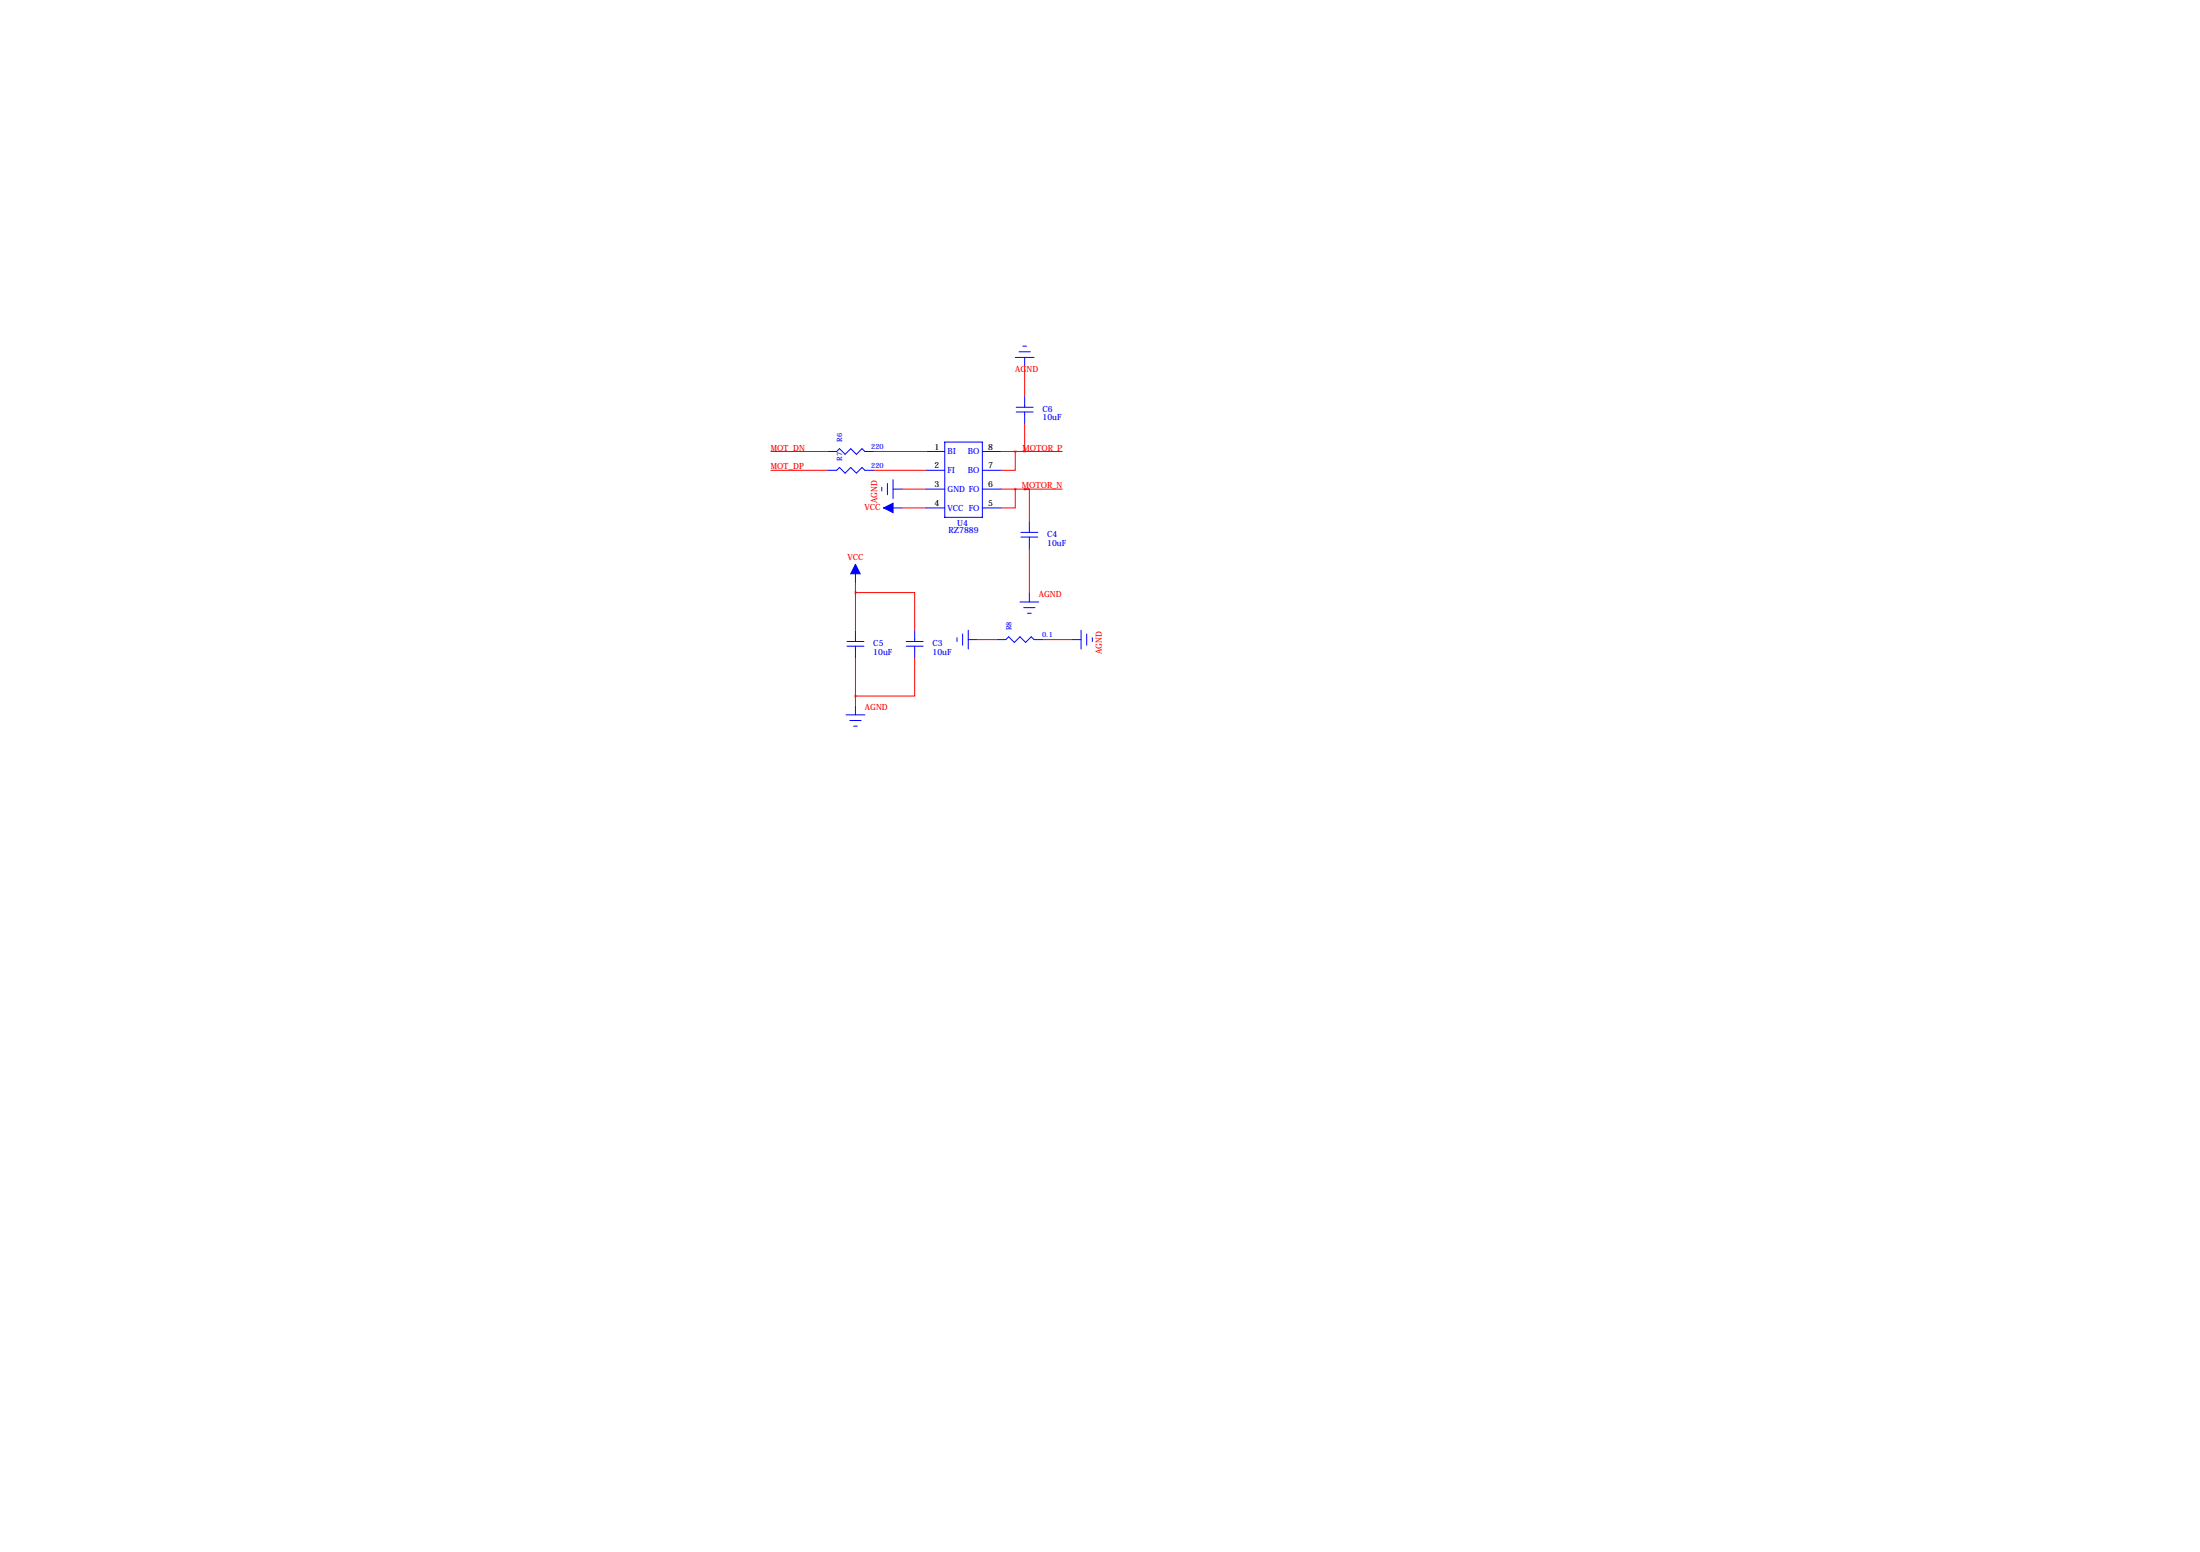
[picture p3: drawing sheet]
<svg xmlns="http://www.w3.org/2000/svg" width="594mm" height="419mm" viewBox="0 0 594 419" stroke-linecap="round" stroke-linejoin="round" font-family="sans-serif">
<g fill="none" stroke="#00f" stroke-width=".27">
<path d="M274.3 96.5h5.1M275.3 95h3.1M276.4 93.5h1M276.9 96.5v2.6M255.3 119.4h10.1v20.3h-10.1zM274.6 111.3h4.5M274.6 110h4.5M276.9 106.9v3.1M276.9 111.3v3.3M223.5 121.9h2.6l.7-.7 1.5 1.5 1.6-1.5 1.5 1.5 1.5-1.5 .8 .7h2.5M223.5 127h2.6l.7-.8 1.5 1.6 1.6-1.6 1.5 1.6 1.5-1.6 .8 .8h2.5M238.3 131.6v1"/>
<path d="M238.8 137.2h5M239.8 130.6v3M241.3 132.1h2.5M241.3 129.5v5.1M250.2 121.9h5.1M250.2 127h5.1M250.2 132.1h5.1M250.2 137.2h5.1M265.4 121.9h5.1M265.4 127h5.1M265.4 132.1h5.1M265.4 137.2h5.1"/>
<path d="M231.1 152.4v5.1M275.8 145h4.6M275.8 143.8h4.6M278.1 140.7v3.1M278.1 145v3.3M228.9 174.5h4.5M228.9 173.2h4.5M231.1 170.2v3M231.1 174.5v3.3M244.9 174.5h4.5M244.9 173.2h4.5M247.1 170.2v3"/>
<path d="M247.1 174.5v3.3M258.6 172.2v1M260.1 171.2v3M261.6 172.7h2.6M261.6 170.2v5.1M269.2 172.7h2.6l.7-.7 1.6 1.5 1.5-1.5 1.5 1.5 1.5-1.5 .8 .7h2.5M275.6 162.6h5.1M276.6 164.1h3.1M277.6 165.6h1M278.1 160v2.6M289.6 172.7h2.5M292.1 170.2v5.1"/>
<path d="M293.6 171.2v3M295.1 172.2v1M228.6 193h5.1M229.6 194.6h3.1M230.6 196.1h1M231.1 190.5v2.5"/>
</g>
<g fill="#00f" stroke="#00f" stroke-width=".27">
<path d="M238.8 137.2l2.5-1.3v2.5z"/>
<path d="M231.1 152.4l1.3 2.5h-2.5z"/>
</g>
<g fill="none" stroke="#f00" stroke-width=".27">
<path d="M276.9 99.1v7.8M276.9 114.6v7.3M208.3 121.9h15.2M208.3 127h15.2M236.2 121.9h14M236.2 127h14M243.8 137.2h6.4M243.8 132.1h6.4M270.5 132.1h16.5M270.5 121.9h16.5M274.3 121.9v5.1h-3.8M274.3 132.1v5.1h-3.8"/>
<path d="M276.9 132.1h1.2v8.6M231.1 157.5v12.7M278.1 148.3v11.7M231.1 160h16v10.2M231.1 177.8v12.7M247.1 177.8v10.2h-16M264.2 172.7h5M281.9 172.7h7.7"/>
</g>
<path d="M231.1 188a.05 .05 0 0 0 .1 0 .05 .05 0 0 0-.1 0zM231.1 160a.05 .05 0 0 0 .1 0 .05 .05 0 0 0-.1 0zM276.8 121.9a.05 .05 0 0 0 .1 0 .05 .05 0 0 0-.1 0zM276.8 132.1a.05 .05 0 0 0 .1 0 .05 .05 0 0 0-.1 0z" fill="#f00" stroke="#f00" stroke-width=".63"/>
<g font-size="2.3" fill="#f00">
<text x="274.3" y="100.3">AGND</text>
<text x="208.3" y="121.7">MOT_DN</text>
<text x="276.3" y="121.7">MOTOR_P</text>
<text x="208.3" y="126.7">MOT_DP</text>
<text x="276.1" y="131.8">MOTOR_N</text>
<text x="233.6" y="137.7">VCC</text>
<text x="237" y="135.9" transform="rotate(-90 237 135.9)">AGND</text>
<text x="229" y="151.1">VCC</text>
<text x="280.7" y="161.3">AGND</text>
<text x="297.7" y="176.6" transform="rotate(-90 297.7 176.6)">AGND</text>
<text x="233.7" y="191.8">AGND</text>
</g>
<g font-size="2.3" fill="#00f">
<text x="281.7" y="111.3">C6</text>
<text x="281.7" y="113.5">10uF</text>
<text x="256" y="122.7">BI</text>
<text x="261.5" y="122.7">BO</text>
<text x="256" y="127.8">FI</text>
<text x="261.5" y="127.8">BO</text>
<text x="256" y="132.9">GND FO</text>
<text x="256" y="138">VCC FO</text>
<text x="256.3" y="143.9">RZ7889</text>
<text x="258.6" y="142">U4</text>
<text x="283" y="145">C4</text>
<text x="283" y="147.3">10uF</text>
<text x="236" y="174.5">C5</text>
<text x="236" y="176.8">10uF</text>
<text x="252" y="174.5">C3</text>
<text x="252" y="176.8">10uF</text>
</g>
<g font-size="2.3">
<text x="252.5" y="121.4">1</text>
<text x="267" y="121.4">8</text>
<text x="252.5" y="126.5">2</text>
<text x="252.5" y="131.6">3</text>
<text x="267" y="131.6">6</text>
<text x="267" y="126.5">7</text>
<text x="252.5" y="136.7">4</text>
<text x="267" y="136.7">5</text>
</g>
<g font-size="2" fill="#00f">
<text x="227.6" y="119.4" transform="rotate(-90 227.6 119.4)">R6</text>
<text x="227.6" y="124.5" transform="rotate(-90 227.6 124.5)">R7</text>
<text x="235.4" y="121.3">220</text>
<text x="235.4" y="126.3">220</text>
<text x="273.3" y="170.2" transform="rotate(-90 273.3 170.2)">R8</text>
<text x="281.6" y="172.1">0.1</text>
</g>
</svg>
